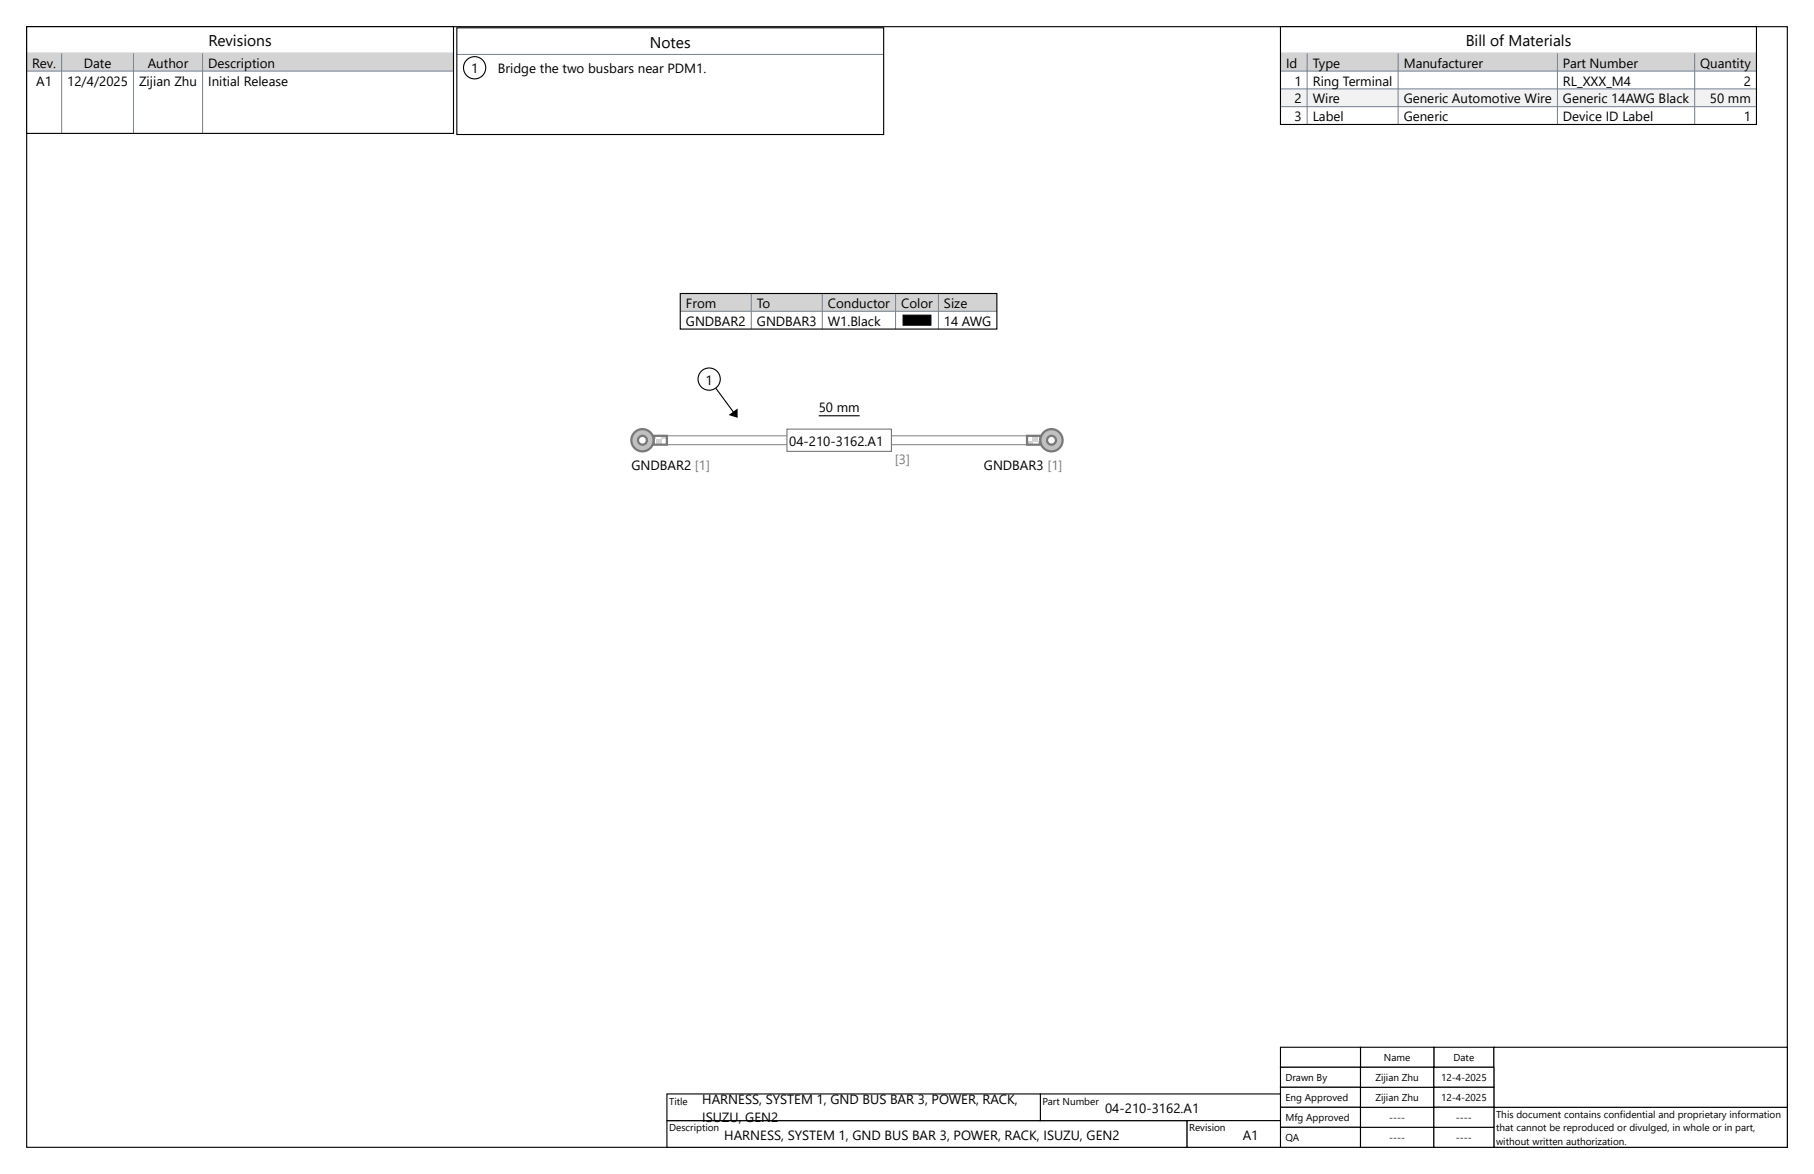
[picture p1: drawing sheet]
<svg xmlns="http://www.w3.org/2000/svg" width="432mm" height="279mm" viewBox="0 0 432 279" stroke-linecap="round" stroke-linejoin="round" font-family="sans-serif">
<path d="M6.3 6.3h419.1v266.7h-419.1z" fill="none" stroke="#000" stroke-width=".26"/>
<g fill="#fff" stroke="#000" stroke-width=".26">
<path d="M158.7 266.7h123.9v6.4h-123.9z" fill-rule="evenodd"/>
<path d="M341.3 249.2h14.3v4.8h-14.3z" fill-rule="evenodd"/>
<path d="M323.8 249.2h17.5v4.8h-17.5z" fill-rule="evenodd"/>
<path d="M304.8 249.2h19v4.8h-19z" fill-rule="evenodd"/>
<path d="M304.8 254h19v4.8h-19z" fill-rule="evenodd"/>
<path d="M304.8 258.8h19v4.7h-19z" fill-rule="evenodd"/>
<path d="M304.8 263.5h19v4.8h-19z" fill-rule="evenodd"/>
<path d="M304.8 268.3h19v4.8h-19z" fill-rule="evenodd"/>
<path d="M355.6 263.5h69.8v9.5h-69.8z" fill-rule="evenodd"/>
<path d="M247.6 260.3h57.2v6.4h-57.2z" fill-rule="evenodd"/>
<path d="M282.6 266.7h22.2v6.4h-22.2z" fill-rule="evenodd"/>
<path d="M158.8 260.3h88.8v6.4h-88.8z" fill-rule="evenodd"/>
<path d="M355.6 249.2h69.8v14.3h-69.8z" fill-rule="evenodd"/>
<path d="M323.8 268.3h17.5v4.8h-17.5z" fill-rule="evenodd"/>
<path d="M323.8 263.5h17.5v4.8h-17.5z" fill-rule="evenodd"/>
<path d="M323.8 258.8h17.5v4.7h-17.5z" fill-rule="evenodd"/>
<path d="M323.8 254h17.5v4.8h-17.5z" fill-rule="evenodd"/>
<path d="M341.3 254h14.3v4.8h-14.3z" fill-rule="evenodd"/>
<path d="M341.3 258.8h14.3v4.7h-14.3z" fill-rule="evenodd"/>
<path d="M341.3 268.3h14.3v4.8h-14.3z" fill-rule="evenodd"/>
<path d="M341.3 263.5h14.3v4.8h-14.3z" fill-rule="evenodd"/>
</g>
<path d="M304.8 6.4h113.3v23.2h-113.3z" fill-rule="evenodd" fill="#fff"/>
<path d="M304.8 12.7h113.3" fill="none" stroke="#708090" stroke-width=".24"/>
<path d="M304.8 12.7h113.3v4.2h-113.3z" fill-rule="evenodd" fill="#d3d3d3"/>
<path d="M304.8 16.9h113.3" fill="none" stroke="#708090" stroke-width=".24"/>
<path d="M304.8 21.2h113.3v4.2h-113.3z" fill-rule="evenodd" fill="#f2f2f2"/>
<path d="M311.1 12.7v16.9M332.8 12.7v16.9M370.7 12.7v16.9M403.4 12.7v16.9M304.8 21.2h113.3M304.8 25.4h113.3" fill="none" stroke="#708090" stroke-width=".24"/>
<path d="M304.8 6.4h113.3v23.2h-113.3z" fill="none" stroke="#000" stroke-width=".26"/>
<path d="M108.7 6.6h101.6v25.4h-101.6z" fill-rule="evenodd" fill="#fff"/>
<path d="M108.7 13h101.6" fill="none" stroke="#708090" stroke-width=".24"/>
<circle cx="113" cy="16.1" r="2.65" fill="#fff" stroke="#000" stroke-width=".26"/>
<path d="M108.7 6.6h101.6v25.4h-101.6z" fill="none" stroke="#000" stroke-width=".26"/>
<path d="M6.3 6.4h101.6v25.4h-101.6z" fill-rule="evenodd" fill="#fff"/>
<path d="M6.3 12.7h101.6" fill="none" stroke="#708090" stroke-width=".24"/>
<path d="M6.3 12.7h101.6v4.2h-101.6z" fill-rule="evenodd" fill="#d3d3d3"/>
<path d="M6.3 16.9h101.6M14.7 12.7v19.1M31.8 12.7v19.1M48.2 12.7v19.1" fill="none" stroke="#708090" stroke-width=".24"/>
<path d="M6.3 6.4h101.6v25.4h-101.6z" fill="none" stroke="#000" stroke-width=".26"/>
<path d="M161.9 69.8h75.4v8.5h-75.4z" fill-rule="evenodd" fill="#fff"/>
<path d="M161.9 69.8h75.4v4.3h-75.4z" fill-rule="evenodd" fill="#d3d3d3"/>
<path d="M161.9 74.1h75.4M178.8 69.8v8.5M195.7 69.8v8.5M213.2 69.8v8.5M223.4 69.8v8.5" fill="none" stroke="#708090" stroke-width=".24"/>
<path d="M215 75h6.6v2.4h-6.6z" fill-rule="evenodd" fill="#000" stroke="#000" stroke-width=".26"/>
<path d="M161.9 69.8h75.4v8.5h-75.4z" fill="none" stroke="#000" stroke-width=".26"/>
<path d="M158.8 103.8l.2-.1h85.2l.3 .3v1.6l-.3 .2h-85.2l-.3-.2z" fill-rule="evenodd" fill="#fff" stroke="#8c8c8c" stroke-width=".26"/>
<path d="M155.6 103.7h3.1v2.1h-3.1z" fill-rule="evenodd" fill="#fff"/>
<g fill="#d3d3d3">
<path d="M156.1 104.5h1.3v1.3h-1.3z" fill-rule="evenodd"/>
<path d="M157.4 103.7h1.3v.8h-1.3z" fill-rule="evenodd"/>
<path d="M155.6 103.7h.5v.8h-.5z" fill-rule="evenodd"/>
</g>
<path d="M155.6 103.7h3.1v2.1h-3.1z" fill="none" stroke="#787878" stroke-width=".53"/>
<circle cx="152.9" cy="104.8" r="2.65" fill="#c0c0c0" stroke="#787878" stroke-width=".53"/>
<circle cx="152.9" cy="104.8" r="1.06" fill="#fff" stroke="#787878" stroke-width=".53"/>
<path d="M244.5 103.7h3.1v2.1h-3.1z" fill-rule="evenodd" fill="#fff"/>
<g fill="#d3d3d3">
<path d="M245.8 103.7h1.3v1.3h-1.3z" fill-rule="evenodd"/>
<path d="M244.5 105h1.3v.8h-1.3z" fill-rule="evenodd"/>
<path d="M247.1 105h.5v.8h-.5z" fill-rule="evenodd"/>
</g>
<path d="M244.5 103.7h3.1v2.1h-3.1z" fill="none" stroke="#787878" stroke-width=".53"/>
<circle cx="250.3" cy="104.8" r="2.65" fill="#c0c0c0" stroke="#787878" stroke-width=".53"/>
<circle cx="250.3" cy="104.8" r="1.06" fill="#fff" stroke="#787878" stroke-width=".53"/>
<path d="M187.3 102.1h24.9v5.3h-24.9z" fill-rule="evenodd" fill="#fff" stroke="#787878" stroke-width=".26"/>
<path d="M168.8 90.2l6.6 9M194.9 98.9h9.7" fill="none" stroke="#000" stroke-width=".26"/>
<circle cx="168.8" cy="90.2" r="2.65" fill="#fff" stroke="#000" stroke-width=".26"/>
<path d="M173.5 98.8l2.1-1.6v2.2z" fill="#000"/>
<g font-size="3.7">
<text x="49.6" y="11.1">Revisions</text>
<text x="154.7" y="11.3">Notes</text>
<text x="348.9" y="11.1">Bill of Materials</text>
</g>
<g font-size="3.2">
<text x="7.7" y="16.1">Rev.</text>
<text x="19.9" y="16.1">Date</text>
<text x="35.2" y="16.1">Author</text>
<text x="49.5" y="16.1">Description</text>
<text x="112.1" y="17.4">1</text>
<text x="118.5" y="17.4">Bridge the two busbars near PDM1.</text>
<text x="306.1" y="16.1">Id</text>
<text x="312.5" y="16.1">Type</text>
<text x="334.1" y="16.1">Manufacturer</text>
<text x="372" y="16.1">Part Number</text>
<text x="404.7" y="16.1">Quantity</text>
<text x="8.6" y="20.4">A1</text>
<text x="16" y="20.4">12/4/2025</text>
<text x="33.1" y="20.4">Zijian Zhu</text>
<text x="49.5" y="20.4">Initial Release</text>
<text x="308.1" y="20.3">1</text>
<text x="312.5" y="20.3">Ring Terminal</text>
<text x="372" y="20.3">RL_XXX_M4</text>
<text x="415.1" y="20.3">2</text>
<text x="308.1" y="24.6">2</text>
<text x="308.1" y="28.8">3</text>
<text x="312.5" y="24.6">Wire</text>
<text x="312.5" y="28.8">Label</text>
<text x="334.1" y="24.6">Generic Automotive Wire</text>
<text x="334.1" y="28.8">Generic</text>
<text x="372" y="24.6">Generic 14AWG Black</text>
<text x="372" y="28.8">Device ID Label</text>
<text x="407" y="24.6">50 mm</text>
<text x="415.1" y="28.8">1</text>
<text x="163.2" y="73.3">From</text>
<text x="163.2" y="77.5">GNDBAR2</text>
<text x="180.2" y="73.3">To</text>
<text x="180.2" y="77.5">GNDBAR3</text>
<text x="197.1" y="73.3">Conductor</text>
<text x="197.1" y="77.5">W1.Black</text>
<text x="214.5" y="73.3">Color</text>
<text x="224.7" y="73.3">Size</text>
<text x="224.7" y="77.5">14 AWG</text>
<text x="167.9" y="91.5">1</text>
<text x="194.9" y="98.2">50 mm</text>
<text x="187.9" y="106.1">04-210-3162.A1</text>
<text x="150.3" y="111.9">GNDBAR2 [1]</text>
<text x="234.2" y="111.9">GNDBAR3 [1]</text>
<text x="167.2" y="262.7">HARNESS, SYSTEM 1, GND BUS BAR 3, POWER, RACK,</text>
<text x="167.2" y="267">ISUZU, GEN2</text>
<text x="263.1" y="264.8">04-210-3162.A1</text>
<text x="172.4" y="271.2">HARNESS, SYSTEM 1, GND BUS BAR 3, POWER, RACK, ISUZU, GEN2</text>
<text x="295.8" y="271.2">A1</text>
</g>
<text font-size="3.2" fill="#797979" x="213" y="110.3">[3]</text>
<g font-size="2.4">
<text x="306" y="257.4">Drawn By</text>
<text x="327.4" y="257.4">Zijian Zhu</text>
<text x="329.4" y="252.6">Name</text>
<text x="343" y="257.4">12-4-2025</text>
<text x="346" y="252.6">Date</text>
<text x="159.3" y="262.9">Title</text>
<text x="248.2" y="262.9">Part Number</text>
<text x="306" y="262.1">Eng Approved</text>
<text x="327.4" y="262.1">Zijian Zhu</text>
<text x="343" y="262.1">12-4-2025</text>
<text x="159.3" y="269.3">Description</text>
<text x="283.1" y="269.3">Revision</text>
<text x="306" y="266.9">Mfg Approved</text>
<text x="330.7" y="266.9">----</text>
<text x="346.6" y="266.9">----</text>
<text x="356.1" y="266.1">This document contains confidential and proprietary information</text>
<text x="356.1" y="269.3">that cannot be reproduced or divulged, in whole or in part,</text>
<text x="306" y="271.7">QA</text>
<text x="330.7" y="271.7">----</text>
<text x="346.6" y="271.7">----</text>
<text x="356.1" y="272.4">without written authorization.</text>
</g>
</svg>
